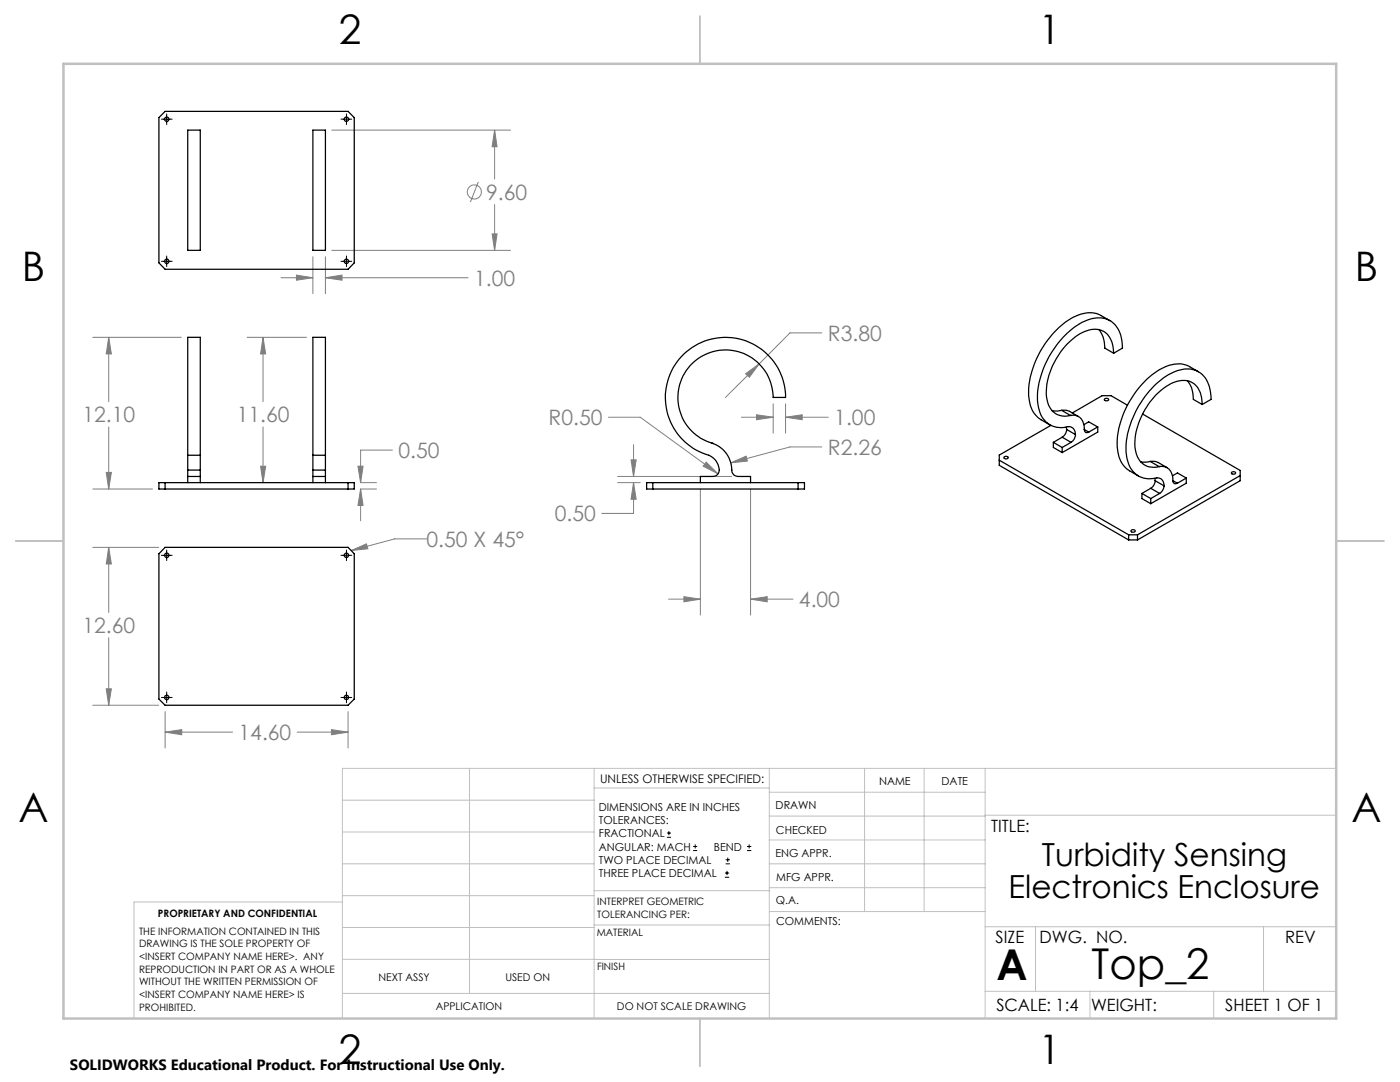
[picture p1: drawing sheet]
<svg xmlns="http://www.w3.org/2000/svg" width="279mm" height="216mm" viewBox="0 0 279 216" stroke-linecap="round" stroke-linejoin="round" font-family="sans-serif">
<g fill="none" stroke="#808080" stroke-width=".2">
<path d="M66.2 26h35.7M95.5 36.3l-1.6 4M98.7 26l.5 3.3h-1zM98.7 26v9.7M56.1 55.4h6.3M59.2 54.9l3.2 .5-3.2 .5zM62.4 51.2v7.4M64.9 55.4l3.4-.5v1zM64.9 51.2v7.4M64.9 55.4h28.5M66.2 50h35.7M98.2 46.7h1l-.5 3.3z"/>
<path d="M98.7 40.8v9.2M18.5 67.3h17.7M21.7 67.3l.5 3.3h-1zM21.7 67.3v12.9M49.3 67.3h11.9M52.5 67.3l.5 3.3h-1zM52.5 67.3v12.9M148.8 74.6l2.7-2-2 2.7zM151.5 72.6l-6.7 6.7M164 66.4h-6.3l-6.2 6.2M18.5 97.6h11.9M21.2 94.3h1l-.5 3.3z"/>
<path d="M21.7 85.2v12.4M52 93h1l-.5 3.3zM52.5 85.2v11.1M71.4 93h1.1l-.5 3.3zM72 97.6l.5 3.3h-1.1zM72 96.3h3.1M72 97.6h3.1M72 97.6v6.3M78.3 89.8h-6.3v6.5M121.4 83.3h6.4l15.5 11.2M123.3 96.3h4.5M123.3 95.1h22.7"/>
<path d="M125.9 91.8h1.1l-.6 3.3zM126.4 96.3l.6 3.3h-1.1zM126.4 96.3v6.1h-6.3M126.4 88.7v6.4M139.8 97.6v25.1M140.9 92.2l2.4 2.3-3-1.5zM145.8 92.4l3.1-1.4 .3 1zM148 83.3h6.3M149.8 97.6v25.1M151 82.8l3.3 .5-3.3 .4zM154.3 80.6v5.8M156.8 83.3l3.3-.5v.9z"/>
<path d="M156.8 80.6v5.8M156.8 83.3h8.5M164 89.2h-6.3l-11.9 3.2M18.5 109.2h13.2M21.7 109.2l.5 3.3h-1zM21.7 109.2v13M70.1 109.9l3-1.4 .3 1zM85.1 107.5h-6.3l-8.7 2.4M133.4 119.6h6.4M136.5 119.1l3.3 .5-3.3 .5zM149.8 119.6l3.3-.5v1zM149.8 119.6h8.5"/>
<path d="M21.2 137.4h1l-.5 3.3zM21.7 127.2v13.5M18.5 140.7h13.2M32.9 146.1l3.4-.5v1zM32.9 142v7.3M32.9 146.1h13.5M59.3 146.1h10.2M66.1 145.6l3.4 .5-3.4 .5zM69.5 142v7.3"/>
<circle cx="94.7" cy="38.3" r="1.41"/>
</g>
<g fill="none" stroke="#000" stroke-width=".2">
<path d="M32.2 23.8h2.2M33.3 22.7v2.2M68.1 23.8h2.1M69.1 22.7v2.2M32.2 52.1h2.2M33.3 51.1v2.1M68.1 52.1h2.1M69.1 51.1v2.1M32.2 110.8h2.2M33.3 109.7v2.2M68.1 110.8h2.1M69.1 109.7v2.2"/>
<path d="M32.2 139.2h2.2M33.3 138.1v2.1M68.1 139.2h2.1M69.1 138.1v2.1M133.1 167.1h.8M133.1 166.2h.8M133.5 165.8v.9M138.3 169.7h.8M138.3 168.9h.8M138.7 168.5v.8M144.7 175h.8M144.7 174.2h.8"/>
<path d="M144.8 172.4h.9M144.8 171.6h.9M145.1 173.8v.8M145.2 171.1v.9M149.1 169.7h.8M149.1 168.9h.8M149.5 168.5v.8"/>
</g>
<g fill="none" stroke="#c0c0c0" stroke-width=".2">
<path d="M68.3 159.7h50.3M93.7 153.3v44.9M118.6 153.3v49.9M118.6 157.2h34.9M153.5 153.3v49.9M153.5 158.1h43.1M172.5 153.3v28.6M184.4 153.3v28.6M196.6 153.3v49.9M266.7 153.3h-198.4v49.9M68.3 178.7h50.3M68.3 172.4h50.3"/>
<path d="M68.3 166h50.3M68.3 180h-41.6v23.2M118.6 177.7h35M153.5 167.6h43.1M153.5 162.8h43.1M153.5 172.4h43.1M153.5 177.1h43.1M196.6 162.7h70.1M68.3 198.2h85.2M68.3 191.4l85.2 .1M68.3 185.1h50.3M118.6 184.6h35"/>
<path d="M153.6 181.9h43M196.6 197.8h70.1M196.6 184.9h70.1M206.7 184.9v12.9M217.5 197.8v5.4M242.2 197.8v5.4M252.2 184.9v12.9"/>
</g>
<path d="M139.7 3.2v9.5M3.1 107.9h9.6M266.7 107.9h9.5M139.7 203.2v9.6" fill="none" stroke="#c0c0c0" stroke-width=".25"/>
<path d="M12.7 12.7h254v190.5h-254z" fill="none" stroke="#c0c0c0" stroke-width=".5"/>
<path d="M71.4 93h1.1l-.5 3.3zM72 97.6l.5 3.3h-1.1zM52.5 67.3l.5 3.3h-1zM52 93h1l-.5 3.3zM21.2 94.3h1l-.5 3.3zM21.7 67.3l.5 3.3h-1zM21.2 137.4h1l-.5 3.3zM21.7 109.2l.5 3.3h-1zM66.1 145.6l3.4 .5-3.4 .5zM32.9 146.1l3.4-.5v1zM70.1 109.9l3-1.4 .3 1zM59.2 54.9l3.2 .5-3.2 .5zM64.9 55.4l3.4-.5v1zM98.2 46.7h1l-.5 3.3zM98.7 26l.5 3.3h-1zM125.9 91.8h1.1l-.6 3.3zM126.4 96.3l.6 3.3h-1.1zM148.8 74.6l.7 .7 2-2.7zM145.8 92.4l3.4-.4-.3-1zM151 82.8l3.3 .5-3.3 .4zM156.8 83.3l3.3-.5v.9zM140.9 92.2l-.6 .8 3 1.5zM136.5 119.1l3.3 .5-3.3 .5zM149.8 119.6l3.3-.5v1z" fill="#808080"/>
<g fill="none" stroke="#000" stroke-width=".25">
<path d="M32.9 22.2h36.6l1.2 1.3v29l-1.2 1.2h-36.6l-1.2-1.2v-29zM37.5 26h2.5v24h-2.5zM62.4 26h2.5v24h-2.5zM219.3 65.8a5.4 5.4 0 0 1 1.2 3.7l1.7 1M220.5 79.6a.35 .35 0 0 1 .5-.2 .35 .35 0 0 1 .1 .5 .35 .35 0 0 1-.5 .1 .35 .35 0 0 1-.1-.4zM221.5 64l-1.8-1a5.9 5.9 0 0 0-6 .6 18.5 18.5 0 0 0-8.4 15.3 5.7 5.7 0 0 0 2.5 4.8l1.7 1.1M222.2 70.5l1.8-1a5.7 5.7 0 0 0-3-5.8 7 7 0 0 0-6.5 1.5 18.8 18.8 0 0 0-7.5 14.7 5.5 5.5 0 0 0 2.8 5 5.4 5.4 0 0 0 3.6 .2 1.43 1.43 0 0 1 1.2 1.6M222.2 70.5a4.4 4.4 0 0 0-2.9-4.7 7.1 7.1 0 0 0-5.9 2.4 14.2 14.2 0 0 0-4.5 11.4 3.7 3.7 0 0 0 4.7 3.3M237 76a5.4 5.4 0 0 1 1.2 3.7l1.7 1M239.2 74.2l-1.8-1a6.3 6.3 0 0 0-6.5 .9 18.7 18.7 0 0 0-7.9 15 5.7 5.7 0 0 0 2.4 4.8l1.8 1.1M31.7 96.3h39v1.3h-39zM32.9 96.3v1.3"/>
<path d="M37.5 90.8v-23.5h2.5v23.5M37.5 90.8v3M37.5 93.8v1.3M37.5 90.8h2.5M37.5 95.1h2.5M37.5 95.1v1.2M37.5 93.8h2.5M40 90.8v3M40 93.8v1.3M40 95.1v1.2M62.4 90.8v-23.5h2.5v23.5M62.4 90.8v3"/>
<path d="M62.4 93.8v1.3M62.4 90.8h2.5M62.4 95.1h2.5M62.4 95.1v1.2M62.4 93.8h2.5M64.9 90.8v3M64.9 93.8v1.3M64.9 95.1v1.2M69.5 96.3v1.3M129 96.3h31.5v1.3h-31.5zM130.3 96.3v1.3M142.1 88.4a9.5 9.5 0 0 1-6.6-10.9 9.5 9.5 0 0 1 10.2-7.6 9.5 9.5 0 0 1 8.6 9.4h2.5a12 12 0 0 0-11.1-11.9 12 12 0 0 0-12.8 10 12 12 0 0 0 8.9 13.6 2.96 2.96 0 0 1 1.5 3.5l-.3 .4-.5 .1-2.7 .1v1.2"/>
<path d="M142.1 88.4h.1M142.1 88.4a5.9 5.9 0 0 1 4 5.9l.3 .4 .6 .3 2.8 .1v1.2M159.3 96.3v1.3M199.4 91.8l25.8 14.9M200.4 91.2a.42 .42 0 0 1 .5-.2 .42 .42 0 0 1 .3 .4 .43 .43 0 0 1-.5 .2 .43 .43 0 0 1-.3-.4zM209.7 84.9l-10.3 5.9v2.1l25.8 14.8M210.2 88.3v1l1.8 1M210.2 88.3l1.8 1M211.9 81.9l-.9 .1h-1M211.9 81.9l1.2 .1 2.1 1.1M211.9 81.9l1.7 1M212 89.3v1"/>
<path d="M212 87.2l1.7 1.1M212 87.2l-1.8 1.1M212.8 85.2l.1 .5M212.9 85.7a1.91 1.91 0 0 1-.9 1.5M212.9 85.7l1.7 1M213.6 82.9h.1M213.6 82.9a2.24 2.24 0 0 1 2.8 2.4v.4M213.7 88.3l-1.7 1M214.6 86.7a1.91 1.91 0 0 1-.9 1.6M216.3 84.7l1-.5 1.8 1M216.4 85.7a.54 .54 0 0 0 .2 .6 .54 .54 0 0 0 .7-.1M216.4 85.7l.9 .5"/>
<path d="M219.1 85.2v1l-7.1 4.1M219.1 85.2l-1.8 1M225 80.9l-3.3-1.9h-1.7l-6 3.4M227.9 98.5v1l1.8 1M227.9 98.5l1.8 1M228 82.6l19.5 11.3v2l-20.5 11.8M229.6 92.1l-.9 .1-1.1-.1M229.6 92.1h1.2l2.1 1.2M229.6 92.1l1.7 1M229.7 99.5v1M229.7 97.4l1.7 1.1M229.7 97.4l-1.8 1.1"/>
<path d="M230.5 95.4v.5M230.5 95.9a1.92 1.92 0 0 1-.8 1.5M230.5 95.9l1.8 1M231.3 93.1h.1M231.3 93.1a2.29 2.29 0 0 1 2.8 2.4v.4M231.4 98.5l-1.7 1M232.3 96.9a1.92 1.92 0 0 1-.9 1.6M234 94.9l1-.5 1.7 1M234.1 95.9a.56 .56 0 0 0 .3 .6 .56 .56 0 0 0 .6-.1M234.1 95.9l.9 .5M236.7 95.4l-1.7 1M236.7 95.4v1l-7 4.1"/>
<path d="M239.9 80.7l1.8-1a5.8 5.8 0 0 0-3-5.8 7.4 7.4 0 0 0-7 1.9 18.7 18.7 0 0 0-7 14.3 5.6 5.6 0 0 0 2.7 5 5.4 5.4 0 0 0 3.7 .3 1.37 1.37 0 0 1 1.2 1.5M239.9 80.7a4.3 4.3 0 0 0-2.9-4.7 6.9 6.9 0 0 0-5.9 2.4 14.2 14.2 0 0 0-4.5 11.4 3.7 3.7 0 0 0 4.7 3.3M245.9 94.2a.42 .42 0 0 1 .4-.1 .42 .42 0 0 1 .3 .4 .38 .38 0 0 1-.5 .2 .38 .38 0 0 1-.2-.5zM247.5 94.9l-20.5 11.8M32.9 109.2h36.6l1.2 1.3v29l-1.2 1.2h-36.6l-1.2-1.2v-29zM225.2 107.7h1.8M225.2 106.7v1M225.2 106.7h1.8M225.7 105.8a.42 .42 0 0 1 .5-.1 .42 .42 0 0 1 .3 .4 .42 .42 0 0 1-.5 .1 .42 .42 0 0 1-.3-.4zM227 106.7v1"/>
<circle cx="33.3" cy="23.8" r=".44"/>
<circle cx="69.1" cy="23.8" r=".44"/>
<circle cx="33.3" cy="52.2" r=".43"/>
<circle cx="69.1" cy="52.1" r=".42"/>
<circle cx="33.3" cy="110.8" r=".43"/>
<circle cx="69.1" cy="110.8" r=".42"/>
<circle cx="33.3" cy="139.2" r=".44"/>
<circle cx="69.1" cy="139.2" r=".44"/>
</g>
<g font-size="8.5">
<text x="198.9" y="195.5">A</text>
<text x="217.8" y="195.4">Top_2</text>
</g>
<g font-size="8.1">
<text x="67.6" y="8.9">2</text>
<text x="207.3" y="8.9">1</text>
<text x="4.4" y="56.1">B</text>
<text x="270.4" y="56.1">B</text>
<text x="3.7" y="164.1">A</text>
<text x="269.7" y="164.1">A</text>
<text x="67.6" y="212.4">2</text>
<text x="207.3" y="212.4">1</text>
</g>
<g font-size="6.3">
<text x="207.9" y="172.9">Turbidity Sensing</text>
<text x="201.3" y="179.2">Electronics Enclosure</text>
</g>
<g font-size="4.2" fill="#808080">
<text x="97" y="39.8">9.60</text>
<text x="94.6" y="57">1.00</text>
<text x="165.2" y="68">R3.80</text>
<text x="16.4" y="84.3">12.10</text>
<text x="47.2" y="84.3">11.60</text>
<text x="109.5" y="84.8">R0.50</text>
<text x="166.5" y="84.8">1.00</text>
<text x="79.5" y="91.4">0.50</text>
<text x="165.2" y="90.8">R2.26</text>
<text x="110.7" y="104">0.50</text>
<text x="85.1" y="109.1">0.50 X 45°</text>
<text x="159.4" y="121.2">4.00</text>
<text x="16.4" y="126.3">12.60</text>
<text x="47.6" y="147.7">14.60</text>
</g>
<g font-size="3.4">
<text x="197.8" y="166">TITLE:</text>
<text x="198.7" y="188.1">SIZE</text>
<text x="207.5" y="188.1">DWG. NO.</text>
<text x="256.5" y="188.2">REV</text>
<text x="198.8" y="201.7">SCALE: 1:4</text>
<text x="217.7" y="201.8">WEIGHT:</text>
<text x="244.5" y="201.7">SHEET 1 OF 1</text>
</g>
<text font-size="3" x="14" y="213.5">SOLIDWORKS Educational Product. For Instructional Use Only.</text>
<text font-size="2.4" x="119.8" y="156.2">UNLESS OTHERWISE SPECIFIED:</text>
<g font-size="2.2">
<text x="119.5" y="161.8">DIMENSIONS ARE IN INCHES</text>
<text x="154.8" y="161.4">DRAWN</text>
<text x="175.4" y="156.6">NAME</text>
<text x="187.9" y="156.7">DATE</text>
<text x="119.5" y="164.4">TOLERANCES:</text>
<text x="119.5" y="167.1">FRACTIONAL</text>
<text x="154.9" y="166.3">CHECKED</text>
<text x="119.5" y="169.7">ANGULAR: MACH</text>
<text x="119.5" y="172.4">TWO PLACE DECIMAL</text>
<text x="142.5" y="169.7">BEND</text>
<text x="154.8" y="171">ENG APPR.</text>
<text x="119.5" y="175">THREE PLACE DECIMAL</text>
<text x="154.9" y="175.7">MFG APPR.</text>
<text x="154.9" y="180.4">Q.A.</text>
<text x="154.9" y="184.6">COMMENTS:</text>
</g>
<g font-size="2.1">
<text x="75.5" y="195.7">NEXT ASSY</text>
<text x="100.9" y="195.7">USED ON</text>
<text x="86.9" y="201.5">APPLICATION</text>
<text x="123.1" y="201.6">DO NOT SCALE DRAWING</text>
</g>
<g font-size="2">
<text x="31.5" y="182.9">PROPRIETARY AND CONFIDENTIAL</text>
<text x="119.2" y="180.6">INTERPRET GEOMETRIC</text>
<text x="119.2" y="183.1">TOLERANCING PER:</text>
<text x="27.8" y="186.5">THE INFORMATION CONTAINED IN THIS</text>
<text x="27.8" y="189">DRAWING IS THE SOLE PROPERTY OF</text>
<text x="27.8" y="191.6">&lt;INSERT COMPANY NAME HERE&gt;. ANY</text>
<text x="119.1" y="186.7">MATERIAL</text>
<text x="27.8" y="194.1">REPRODUCTION IN PART OR AS A WHOLE</text>
<text x="27.8" y="196.6">WITHOUT THE WRITTEN PERMISSION OF</text>
<text x="119.1" y="193.5">FINISH</text>
<text x="27.8" y="199.1">&lt;INSERT COMPANY NAME HERE&gt; IS</text>
<text x="27.8" y="201.7">PROHIBITED.</text>
</g>
</svg>
